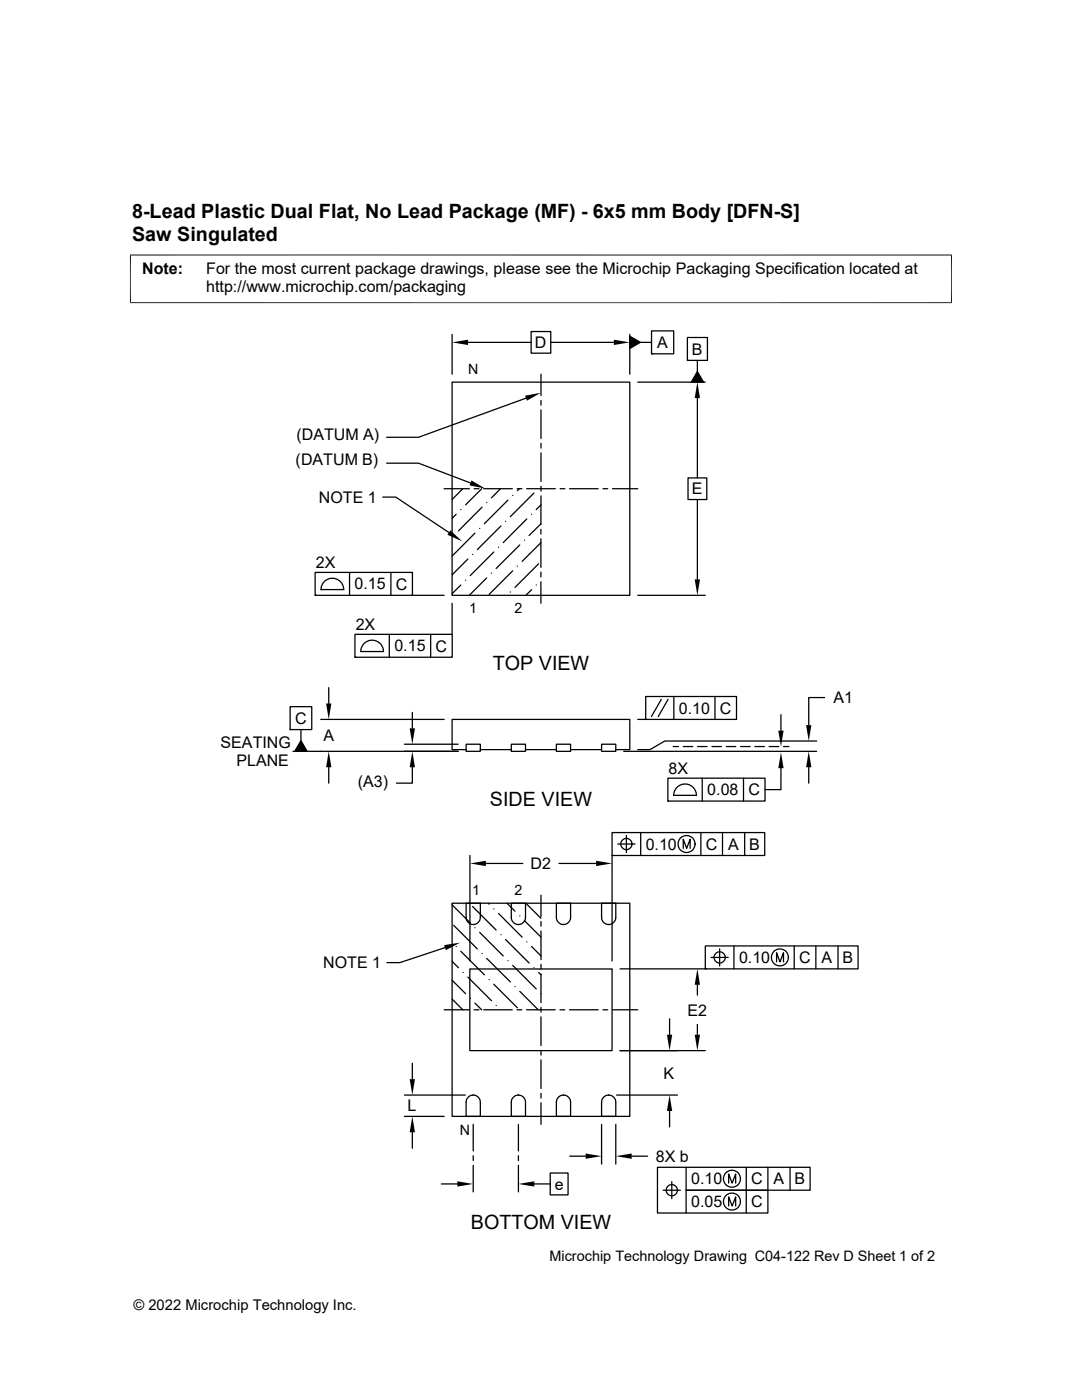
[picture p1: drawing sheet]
<svg xmlns="http://www.w3.org/2000/svg" width="216mm" height="279mm" viewBox="0 0 216 279" stroke-linecap="round" stroke-linejoin="round" font-family="sans-serif">
<g fill="none" stroke="#000" stroke-width=".25">
<path d="M90.2 76.3h35.5v42.5h-35.5zM90.2 66.7v8M93.4 68.3h12.6M105 79.5l-21.5 7.8h-6.3M106 66.2h3.9v4.3h-3.9zM107.9 74.7v4.3M107.9 79.9v1M109.9 68.3h12.6M125.7 67.1l2.1 1.2-2.1 1.3zM125.7 66.7v8M127.3 76.3h13.4M127.8 68.3h2.2"/>
<path d="M130 66h4.4v4.6h-4.4zM130 70.6h.1M137.2 67.4h4v4.5h-4zM137.2 71.9h.1M139.1 79.4v16M139.1 74.1l1.3 2.2h-2.5zM139.1 71.9v2.2M76.4 99.2h2.6l10.6 7.1M77.2 92.4h6.3l10.4 4M88.6 97.5h5.1M92.4 97.5l-2.2 2.2M94.6 97.5h1"/>
<path d="M96.1 97.5l-3.2 3.3M96.5 97.5h5.7M99.9 97.5l-1.8 1.9M101.3 99.8l-4.7 4.7M102.3 98.9h.1M103.2 97.5h.9M103.6 97.5l-.4 .4M105.1 97.5h5.7M106.5 98.4l-4.7 4.7M107.9 81.8v5.7M107.9 88.5v.9M107.9 90.4v5.7"/>
<path d="M107.9 97v1M107.9 99v5.7M111.8 97.5h.9M113.7 97.5h5.7M120.3 97.5h1M122.2 97.5h5.1M137.3 95.4h3.7v4.3h-3.7zM139.1 99.7v15.9M62.9 114.2h19.4v4.6h-19.4zM62.9 118.8h.1M64.8 116a2.27 2.27 0 0 1 2.5-.4 2.27 2.27 0 0 1 1.3 2.1h-4.5l.2-1zM69.7 114.2v4.6"/>
<path d="M78 114.2v4.6M82.3 118.8h6.3M90.5 106.9h.1M91 102.6l-.8 .8M91.9 101.7h.1M91.9 116.8l-1.7 1.7M92.9 115.8h.1M93.4 111.6l-3.2 3.1M94.3 110.6h.1M94.8 106.4l-4.6 4.6M95.7 105.5h.1M96.2 101.2l-4.7 4.7"/>
<path d="M97.1 100.3h.1M97.1 115.3l-3.5 3.5M98.1 114.4h.1M98.5 110.2l-4.7 4.7M99.5 109.2h.1M99.9 105l-4.6 4.7M100.9 104.1h.1M101.8 118.2h.1M102.3 113.9l-4.7 4.7M103.2 113h.1M103.7 108.8l-4.7 4.7M104.6 107.8h.1"/>
<path d="M105.1 103.6l-4.7 4.7M106.1 102.6h.1M106.1 117.7l-1.2 1.1M107 116.8h.1M107.5 112.5l-4.7 4.7M107.9 105.6v1M107.9 107.5v5.7M107.9 114.2v.9M107.9 116.1v4.3M108 100.8l-1 .9M108 104.5l-2.4 2.4M108 108.3l-3.8 3.7"/>
<path d="M127.3 118.8h13.4M65.6 137.2v3.2M70.8 126.6h19.4v4.6h-19.4zM70.8 131.2h.1M72.8 128.3a2.27 2.27 0 0 1 2.4-.3 2.27 2.27 0 0 1 1.3 2h-4.5l.2-.9zM77.7 126.6v4.6M85.9 126.6v4.6M90.2 120.4v6.2M128.8 139h18.2v4.6h-18.2zM132 139.6l-2 3.4M133.3 139.6l-2 3.4M134.5 139v4.6"/>
<path d="M142.7 139v4.6M164.5 139.2h-3.1v5.5M57.9 141h4.3v4.6h-4.3zM57.9 145.6h.1M60 145.6v2.2M60 147.8l1.3 2.1h-2.5zM64 143.6h24.6M65.6 153.1v3.2M80.7 148.5h10.7M82.3 153.1v3.2h-3.2M82.3 142.2v3.2M91.4 149.9h-32.9"/>
<path d="M93 148.5h2.8v1.4h-2.8zM93 149.6h-2.8v-6h35.5v6h-2.8M95.8 149.6h6.2M102 148.5h2.9v1.4h-2.9zM104.9 149.6h6.1M111 148.5h2.9v1.4h-2.9zM113.9 149.6h6.1M120 148.5h2.9v1.4h-2.9zM124.5 149.9h38.5M127.3 143.6h1.5M133.3 155.3h19.4v4.6h-19.4zM133.3 159.9h.1"/>
<path d="M134.3 149h1.1M134.4 158.7h4.6a2.26 2.26 0 0 0-2.3-2.2 2.26 2.26 0 0 0-2.3 2.2M136.3 149h1.9M139.2 149h1.9M140.1 155.3v4.6M142 149h2M144.9 149h1.9M147.8 149h1.9M148.4 155.3v4.6M150.6 149h1.9M153.5 149h1.9M155.8 153.3v4.3h-3.1"/>
<path d="M155.8 142.6v3.2M156.3 149h1.1M161.4 153.1v3.2M163 147.9h-30.3l-3 1.7h-2.4M93.8 170.7v21.1M96.9 172.3h7.4M107.9 178.7v4.2M111.5 172.3h7.5M122.1 170.7v21.1M122.1 166.2h30.5v4.5h-30.5zM122.1 170.7h.1M123.3 168.4h3.4"/>
<path d="M125 166.7v3.5M127.8 166.2v4.5M136.3 169.3v-1.8l.7 1.8 .7-1.8v1.8M139.8 166.2v4.5M144.2 166.2v4.5M148.6 166.2v4.5M88.8 189.1l-9 3h-2.6M90.2 180.6l3.6 3.6M90.2 191.9l1.3 1.2M90.2 195.6l2.7 2.7M90.2 199.4l2.2 2.1M90.2 180.3h35.5v42.5h-35.5z"/>
<path d="M90.5 184.7l4.7 4.7M91 188.9h.1M91.9 189.8l4.7 4.7M92.4 194.1h.1M93 180.3h2.8v2.8a1.42 1.42 0 0 1-1.4 1.4 1.42 1.42 0 0 1-1.4-1.4zM93.4 195l4.7 4.7M93.7 193.4h28.4v16.3h-28.4zM93.8 199.2h.1M94.3 180.9l4.7 4.7M94.4 184.5h.1M94.8 185.1h.1M95.7 186.1l4.7 4.7"/>
<path d="M96.2 190.3h.1M97.1 191.3l4.7 4.7M97.4 180.3l.2 .1M97.6 195.5h.1M98.5 181.4h.1M98.5 196.4l4.7 4.7M99.5 182.3l4.7 4.7M99.9 186.5h.1M100.9 187.5l4.7 4.7M101.2 180.3l1.6 1.5M101.3 191.7h.1M102 180.3h2.9v2.8a1.42 1.42 0 0 1-1.5 1.4 1.42 1.42 0 0 1-1.4-1.4z"/>
<path d="M102.3 192.7l4.7 4.7M102.8 196.9h.1M103.4 184.5h.1M103.7 182.8h.1M103.7 197.8l3.7 3.7M104.6 183.7l3.3 3.3M104.9 180.3l3 3M105.1 188h.1M106.1 188.9l1.8 1.9M106.5 193.1h.1M107.5 194.1l.4 .4M107.9 198.3h.1"/>
<path d="M107.9 183.9v.9M107.9 185.8v5.7M107.9 192.5v.9M107.9 194.4v5.7M111 180.3h2.9v2.8a1.42 1.42 0 0 1-1.5 1.4 1.42 1.42 0 0 1-1.4-1.4zM112.4 184.5h.1M120 180.3h2.9v2.8a1.42 1.42 0 0 1-1.4 1.4 1.42 1.42 0 0 1-1.5-1.4zM121.5 184.5h.1M123.7 193.4h17M139.1 196.5v2.1M140.7 188.8h30.5v4.6h-30.5zM140.7 193.4h.1"/>
<path d="M141.9 191.1h3.4M143.6 189.4v3.4M146.5 188.8v4.6M155 192v-1.9l.6 1.9 .7-1.9v1.9M158.5 188.8v4.6M162.8 188.8v4.6M167.2 188.8v4.6M80.7 218.5h12.1M82.3 212.2v3.2M88.6 201.5h5.1M93.4 219a1.4 1.4 0 0 1 1.6-.4 1.4 1.4 0 0 1 .8 1.4v2.8h-2.8v-3zM94.4 218.5h.1"/>
<path d="M94.6 201.5h1M94.8 200.2l1.3 1.3M96.5 201.5h5.7M99 200.7h.1M102.4 219a1.4 1.4 0 0 1 1.6-.4 1.4 1.4 0 0 1 .9 1.4v2.8h-2.9v-3zM103.2 201.5h.9M103.4 218.5h.1M105.1 201.5h5.7M107.9 201v1M107.9 202.9v5.8M107.9 209.6v1M107.9 211.5v5.7"/>
<path d="M107.9 218.2v.9M111.4 219a1.4 1.4 0 0 1 1.6-.4 1.4 1.4 0 0 1 .9 1.4v2.8h-2.9v-3zM111.7 201.5h1M112.4 218.5h.1M113.6 201.5h5.8M120.3 201.5h1M120.5 219a1.4 1.4 0 0 1 1.5-.4 1.4 1.4 0 0 1 .9 1.4v2.8h-2.9l.1-3zM121.5 218.5h.1M122.2 201.5h5.1M123 218.5h12.2M123.7 209.7h17M133.6 203.3v3.2"/>
<path d="M139.1 204.4v2.1M80.7 222.8h7.9M82.3 226v3.2M88.1 236.3h3.1M94.4 224.4v5.3M94.4 230.7v.9M94.4 232.6v5.3M103.4 224.4v5.3M103.4 230.7v.9M103.4 232.6v5.3M106.6 236.3h3.2M107.9 220.1v4.3"/>
<path d="M109.8 234.1h3.5v4.4h-3.5zM113.7 230.7h3.2M120 224.4v7.9M122.9 224.4v7.9M126 230.7h3.2M132.3 237.5h3.5M133.6 221.7v3.2M134 235.8v3.4M136.9 233v4.5h16.3v4.6h-22v-9.1h30.4v4.5h-24.7v4.6M145.4 236.1v-1.8l.7 1.8 .7-1.8v1.8M148.9 233v9.1M153.2 233v4.5"/>
<path d="M157.6 233v4.5M145.4 240.7v-1.8l.7 1.8 .7-1.8v1.8"/>
<circle cx="125" cy="168.4" r="1.12"/>
<circle cx="137" cy="168.5" r="1.69"/>
<circle cx="143.6" cy="191.1" r="1.12"/>
<circle cx="155.6" cy="191.1" r="1.69"/>
<circle cx="134.1" cy="237.5" r="1.12"/>
<circle cx="146.1" cy="235.3" r="1.69"/>
<circle cx="146.1" cy="239.8" r="1.69"/>
</g>
<g fill="#000">
<path d="M90.2 68.3l3.2-.5v1.1zM104.8 79l3.1-.6-2.8 1.6zM122.5 67.8l3.2 .5-3.2 .6zM125.7 67.1l2.1 1.2-2.1 1.3zM139.1 76.3l.6 3.1h-1.1zM139.1 74.1l1.3 2.2h-2.5zM94.1 95.9l2.8 1.6-3.2-.6zM89.9 105.9l2.3 2.1-2.9-1.3zM138.6 115.6h1.1l-.6 3.2zM60 147.8l1.3 2.1h-2.5zM65.1 140.4h1l-.5 3.2zM65.6 149.9l.5 3.2h-1z"/>
<path d="M81.7 145.4h1.1l-.5 3.1zM82.3 149.9l.5 3.2h-1.1zM155.8 150.1l.6 3.2h-1.1zM155.3 145.8h1.1l-.6 3.2zM161.4 149.9l.5 3.2h-1.1zM160.8 144.7h1.1l-.5 3.2zM93.8 172.3l3.1-.5v1zM119 171.8l3.1 .5-3.1 .5zM88.6 188.6l3.2-.5-2.8 1.5zM139.1 193.4l.6 3.1h-1.1zM81.7 215.4h1.1l-.5 3.1zM133.1 206.5h1l-.5 3.2z"/>
<path d="M138.6 206.5h1.1l-.6 3.2zM82.3 222.8l.5 3.2h-1.1zM91.2 235.8l3.2 .5-3.2 .5zM103.4 236.3l3.2-.5v1zM116.9 230.2l3.1 .5-3.1 .6zM122.9 230.7l3.1-.5v1.1zM133.6 218.5l.5 3.2h-1z"/>
</g>
<path d="M26 50.8v9.7M189.9 50.8v9.7M189.9 50.9h-164M25.9 60.4h164" fill="none" stroke="#000" stroke-width=".2"/>
<g font-size="3.9">
<text x="26.4" y="43.5">8-Lead Plastic Dual Flat, No Lead Package (MF) - 6x5 mm Body [DFN-S]</text>
<text x="26.4" y="48.1">Saw Singulated</text>
<text x="98.3" y="133.7">TOP VIEW</text>
<text x="97.8" y="160.9">SIDE VIEW</text>
<text x="93.9" y="245.2">BOTTOM VIEW</text>
</g>
<g font-size="3.2">
<text x="28.4" y="54.7">Note:</text>
<text x="41.1" y="58.3">http://www.microchip.com/packaging</text>
<text x="41.1" y="54.7">For the most current package drawings, please see the Microchip Packaging Specification located at</text>
<text x="106.7" y="69.5">D</text>
<text x="131.1" y="69.5">A</text>
<text x="138.1" y="70.8">B</text>
<text x="59.1" y="87.8">(DATUM A)</text>
<text x="59" y="92.9">(DATUM B)</text>
<text x="63.6" y="100.4">NOTE 1</text>
<text x="138" y="98.7">E</text>
<text x="63" y="113.4">2X</text>
<text x="70.8" y="117.6">0.15</text>
<text x="79" y="117.7">C</text>
<text x="71" y="125.8">2X</text>
<text x="78.7" y="130">0.15</text>
<text x="86.9" y="130">C</text>
<text x="135.5" y="142.4">0.10</text>
<text x="143.7" y="142.4">C</text>
<text x="166.3" y="140.4">A1</text>
<text x="44" y="149.3">SEATING</text>
<text x="58.9" y="144.5">C</text>
<text x="64.5" y="147.9">A</text>
<text x="47.2" y="152.9">PLANE</text>
<text x="133.4" y="154.5">8X</text>
<text x="71.4" y="157.1">(A3)</text>
<text x="141.1" y="158.7">0.08</text>
<text x="149.3" y="158.7">C</text>
<text x="105.9" y="173.5">D2</text>
<text x="128.8" y="169.6">0.10</text>
<text x="140.8" y="169.6">C</text>
<text x="145.3" y="169.6">A</text>
<text x="149.5" y="169.6">B</text>
<text x="64.5" y="193.3">NOTE 1</text>
<text x="147.5" y="192.2">0.10</text>
<text x="159.5" y="192.2">C</text>
<text x="163.9" y="192.2">A</text>
<text x="168.1" y="192.2">B</text>
<text x="137.2" y="202.7">E2</text>
<text x="132.4" y="215.2">K</text>
<text x="81.3" y="221.8">L</text>
<text x="130.9" y="231.9">8X b</text>
<text x="110.7" y="237.4">e</text>
<text x="137.9" y="236.4">0.10</text>
<text x="149.9" y="236.4">C</text>
<text x="154.4" y="236.4">A</text>
<text x="158.6" y="236.4">B</text>
<text x="137.9" y="240.9">0.05</text>
<text x="149.9" y="240.9">C</text>
</g>
<g font-size="2.9">
<text x="109.6" y="251.7">Microchip Technology Drawing C04-122 Rev D Sheet 1 of 2</text>
<text x="26.6" y="261.3">© 2022 Microchip Technology Inc.</text>
</g>
<g font-size="2.8">
<text x="93.4" y="74.7">N</text>
<text x="93.6" y="122.4">1</text>
<text x="102.6" y="122.4">2</text>
<text x="94.2" y="178.7">1</text>
<text x="102.6" y="178.7">2</text>
<text x="91.8" y="226.4">N</text>
</g>
</svg>
